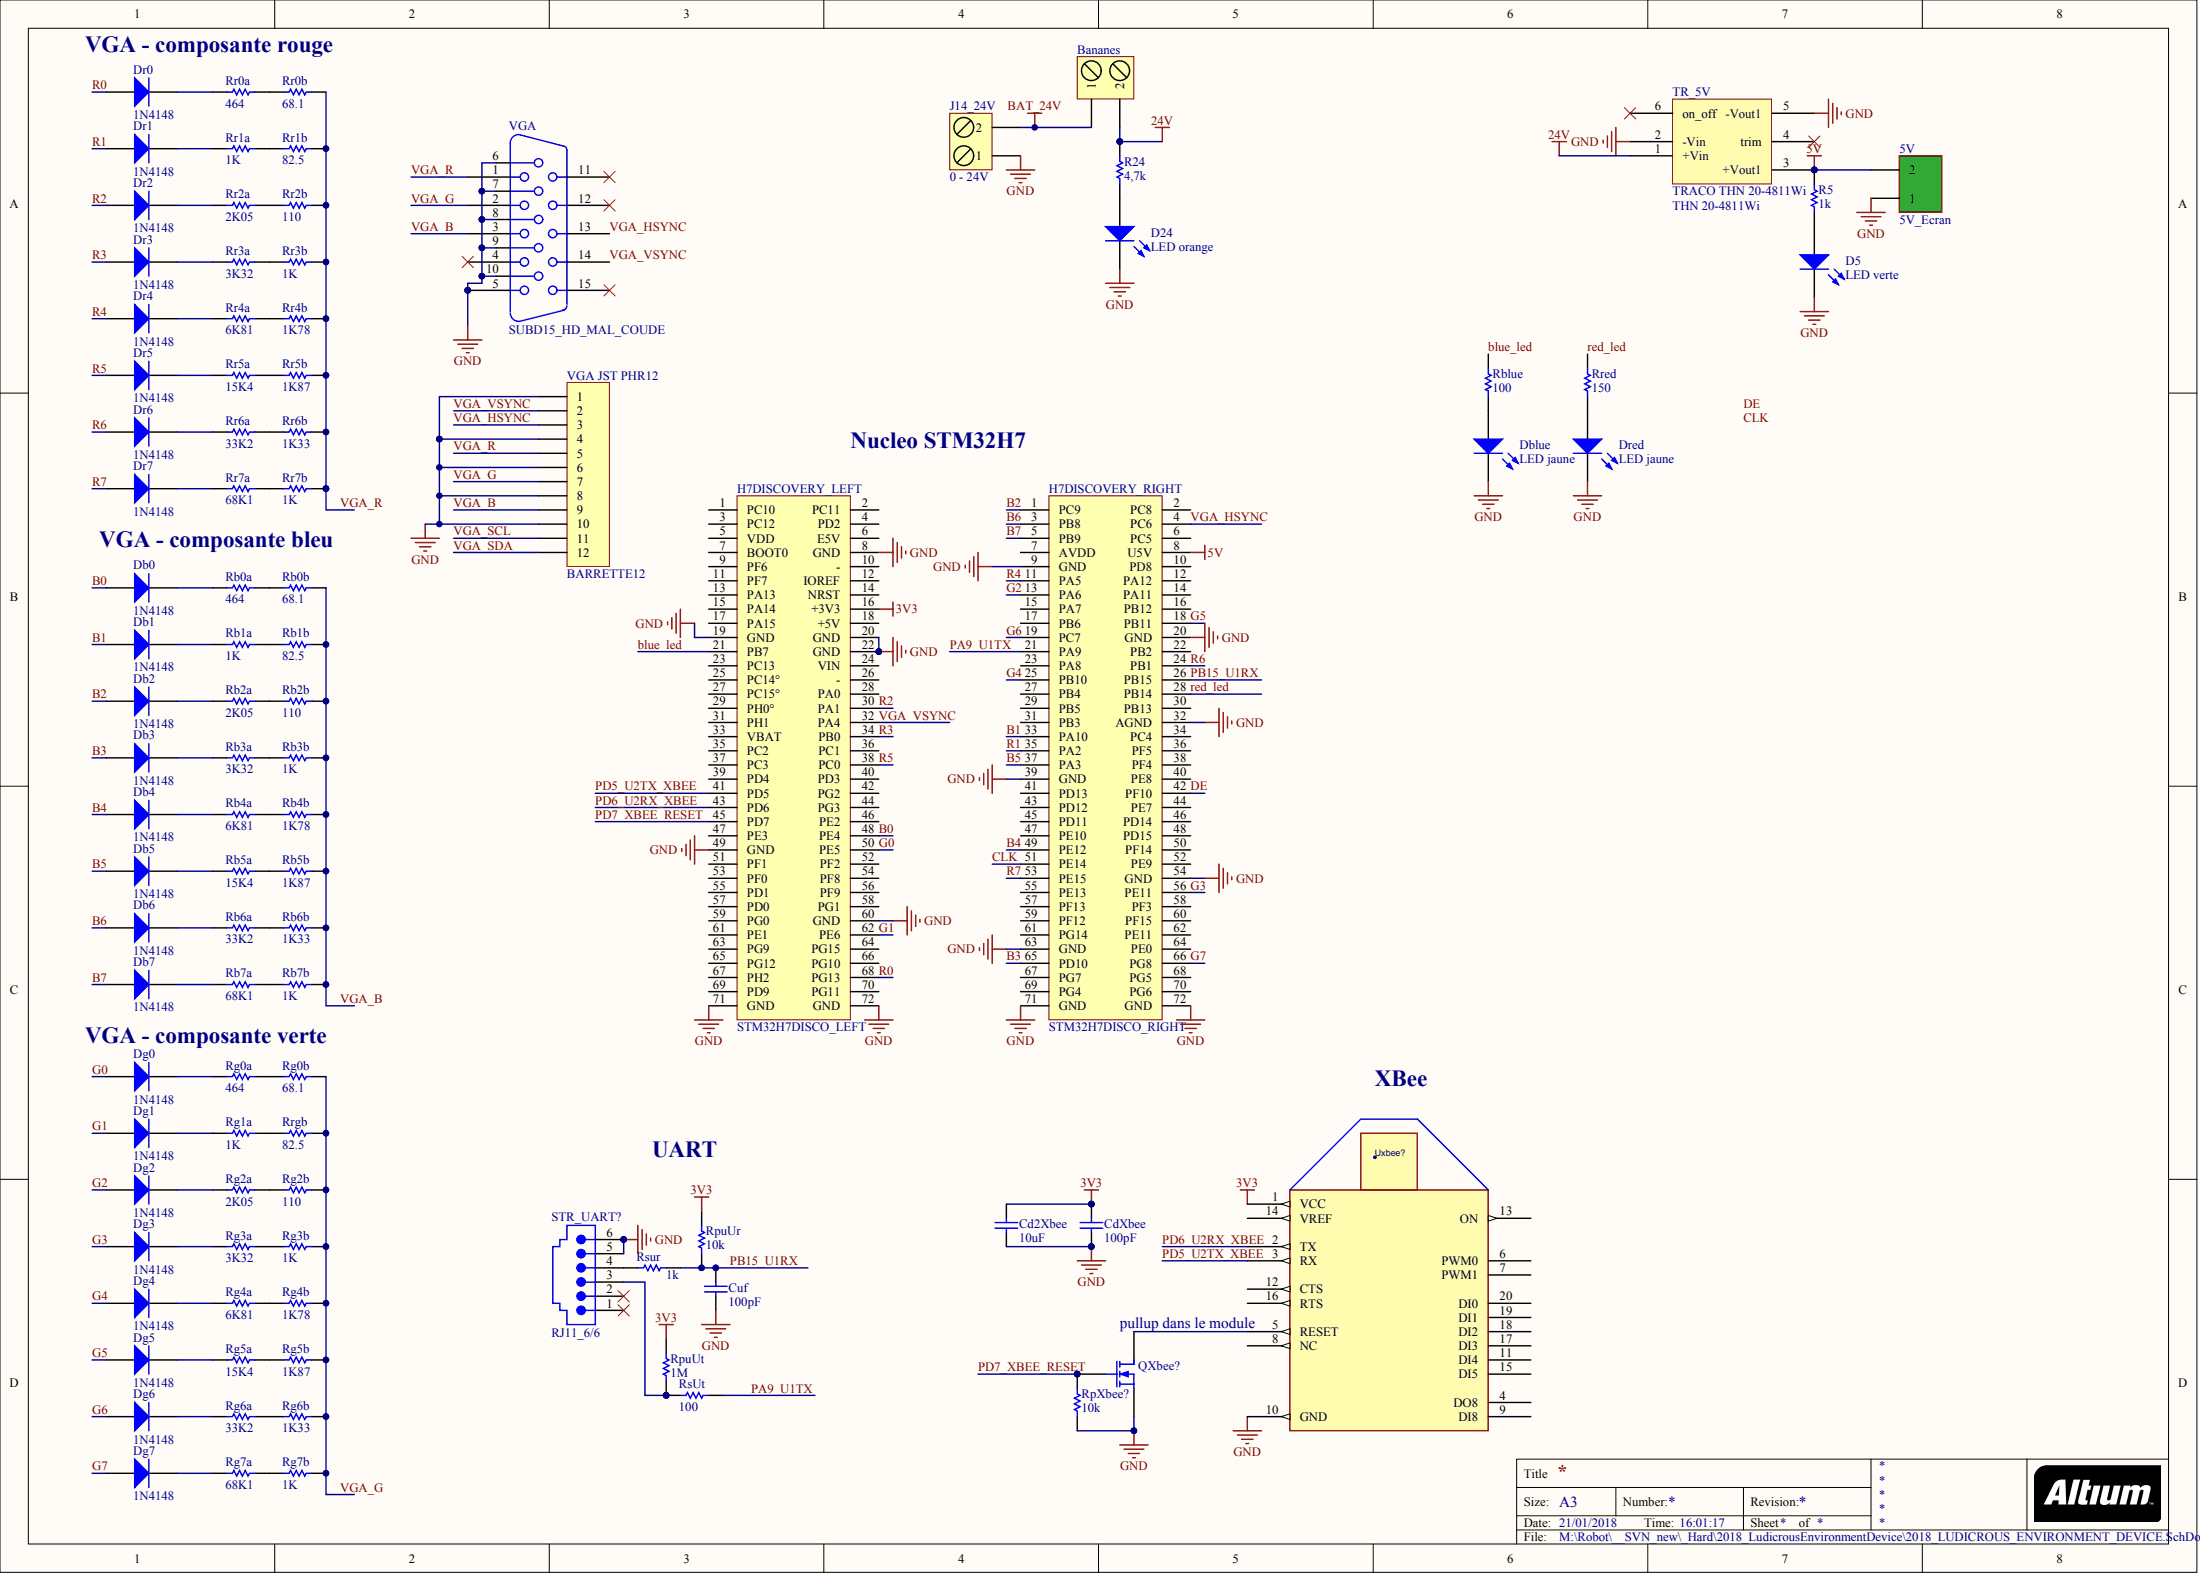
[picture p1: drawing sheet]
# Altium project 2018_LUDICROUS_ENVIRONMENT_DEVICE.PRJPCB
1 sheet, 99 parts. Net scope: global (net labels, ports and power ports of the same name join across sheets).
Board file: 2018_LUDICROUS_ENVIRONMENT_DEVICE.PCBDOC

## Sheet 2018_LUDICROUS_ENVIRONMENT_DEVICE.SchDoc
size A3

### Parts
5V  5V_Ecran  [BORNIER_2V_3.5MM]
Bananes  0 - 24V  [BORNIER2_FEM_COUDE]  (value not drawn)
Cd2Xbee  10uF  [C1206_N]
CdXbee  100pF  [C0805_N]
Cuf  100pF  [C0805_N]
D5  LED verte  [LED_0805]
D24  LED orange  [LED_0805]
Db0  1N4148  [SOD323]
Db1  1N4148  [SOD323]
Db2  1N4148  [SOD323]
Db3  1N4148  [SOD323]
Db4  1N4148  [SOD323]
Db5  1N4148  [SOD323]
Db6  1N4148  [SOD323]
Db7  1N4148  [SOD323]
Dblue  LED jaune  [LED_0805]
Dg0  1N4148  [SOD323]
Dg1  1N4148  [SOD323]
Dg2  1N4148  [SOD323]
Dg3  1N4148  [SOD323]
Dg4  1N4148  [SOD323]
Dg5  1N4148  [SOD323]
Dg6  1N4148  [SOD323]
Dg7  1N4148  [SOD323]
Dr0  1N4148  [SOD323]
Dr1  1N4148  [SOD323]
Dr2  1N4148  [SOD323]
Dr3  1N4148  [SOD323]
Dr4  1N4148  [SOD323]
Dr5  1N4148  [SOD323]
Dr6  1N4148  [SOD323]
Dr7  1N4148  [SOD323]
Dred  LED jaune  [LED_0805]
H7DISCOVERY_LEFT  STM32H7DISCO_LEFT  [HDR2X36]
H7DISCOVERY_RIGHT  STM32H7DISCO_RIGHT  [HDR2X36]
J14_24V  0 - 24V  [BORNIER2_FEM_COUDE]
QXbee?  Transistor MOSFET-N  [SOT23-3N]  (value not drawn)
R5  1k  [R1206_N]
R24  4,7k  [R1206_N]
Rb0a  464  [R0805_N]
Rb0b  68.1  [R0805_N]
Rb1a  1K  [R0805_N]
Rb1b  82.5  [R0805_N]
Rb2a  2K05  [R0805_N]
Rb2b  110  [R0805_N]
Rb3a  3K32  [R0805_N]
Rb3b  1K  [R0805_N]
Rb4a  6K81  [R0805_N]
Rb4b  1K78  [R0805_N]
Rb5a  15K4  [R0805_N]
Rb5b  1K87  [R0805_N]
Rb6a  33K2  [R0805_N]
Rb6b  1K33  [R0805_N]
Rb7a  68K1  [R0805_N]
Rb7b  1K  [R0805_N]
Rblue  100  [R1206_N]
Rg0a  464  [R0805_N]
Rg0b  68.1  [R0805_N]
Rg1a  1K  [R0805_N]
Rg2a  2K05  [R0805_N]
Rg2b  110  [R0805_N]
Rg3a  3K32  [R0805_N]
Rg3b  1K  [R0805_N]
Rg4a  6K81  [R0805_N]
Rg4b  1K78  [R0805_N]
Rg5a  15K4  [R0805_N]
Rg5b  1K87  [R0805_N]
Rg6a  33K2  [R0805_N]
Rg6b  1K33  [R0805_N]
Rg7a  68K1  [R0805_N]
Rg7b  1K  [R0805_N]
RpuUr  10k  [R1206_N]
RpuUt  1M  [R1206_N]
RpXbee?  10k  [R1206_N]
Rr0a  464  [R0805_N]
Rr0b  68.1  [R0805_N]
Rr1a  1K  [R0805_N]
Rr1b  82.5  [R0805_N]
Rr2a  2K05  [R0805_N]
Rr2b  110  [R0805_N]
Rr3a  3K32  [R0805_N]
Rr3b  1K  [R0805_N]
Rr4a  6K81  [R0805_N]
Rr4b  1K78  [R0805_N]
Rr5a  15K4  [R0805_N]
Rr5b  1K87  [R0805_N]
Rr6a  33K2  [R0805_N]
Rr6b  1K33  [R0805_N]
Rr7a  68K1  [R0805_N]
Rr7b  1K  [R0805_N]
Rred  150  [R1206_N]
Rrgb  82.5  [R0805_N]
Rsur  1k  [R1206_N]
RsUt  100  [R1206_N]
STR_UART?  RJ11_6/6  [RJ11_6/6 - Wurth Half Shielded Tab Down WR-MJ]
TR_5V  TRACO THN 20-4811Wi  Ref: THN 20-4811Wi  [TRACO_THN20]
Uxbee?  XBee  [MODULE_XBEE]  (value not drawn)
VGA  SUBD15_HD_MAL_COUDE  [SUBD15_MAL_COUDE_HD]
VGA_JST_PHR12  BARRETTE12  [JST PHR12]

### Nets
3V3: Cd2Xbee.2 CdXbee.2 H7DISCOVERY_LEFT.16(+3V3) RpuUr.2 RpuUt.2 Uxbee?.1(VCC)
5V: 5V.2 H7DISCOVERY_RIGHT.8(U5V) R5.2 TR_5V.3(+Vout1)
24V: Bananes.2 R24.2 TR_5V.1(+Vin)
BAT_24V: Bananes.1 J14_24V.2
GND: 5V.1 Cd2Xbee.1 CdXbee.1 Cuf.1 D5.2(K) D24.2(K) Dblue.2(K) Dred.2(K) H7DISCOVERY_LEFT.8(GND) H7DISCOVERY_LEFT.19(GND) H7DISCOVERY_LEFT.20(GND) H7DISCOVERY_LEFT.22(GND) H7DISCOVERY_LEFT.49(GND) H7DISCOVERY_LEFT.60(GND) H7DISCOVERY_LEFT.71(GND) H7DISCOVERY_LEFT.72(GND) H7DISCOVERY_RIGHT.9(GND) H7DISCOVERY_RIGHT.20(GND) H7DISCOVERY_RIGHT.32(AGND) H7DISCOVERY_RIGHT.39(GND) H7DISCOVERY_RIGHT.54(GND) H7DISCOVERY_RIGHT.63(GND) H7DISCOVERY_RIGHT.71(GND) H7DISCOVERY_RIGHT.72(GND) J14_24V.1 QXbee?.2(S) RpXbee?.2 STR_UART?.5 STR_UART?.6 TR_5V.2(-Vin) TR_5V.5(-Vout1) Uxbee?.10(GND) VGA.5 VGA.6 VGA.7 VGA.8 VGA.9 VGA.10 VGA_JST_PHR12.1 VGA_JST_PHR12.4 VGA_JST_PHR12.6 VGA_JST_PHR12.8 VGA_JST_PHR12.10
B0: Db0.1(A) H7DISCOVERY_LEFT.48(PE4)
B1: Db1.1(A) H7DISCOVERY_RIGHT.33(PA10)
B2: Db2.1(A) H7DISCOVERY_RIGHT.1(PC9)
B3: Db3.1(A) H7DISCOVERY_RIGHT.65(PD10)
B4: Db4.1(A) H7DISCOVERY_RIGHT.49(PE12)
B5: Db5.1(A) H7DISCOVERY_RIGHT.37(PA3)
B6: Db6.1(A) H7DISCOVERY_RIGHT.3(PB8)
B7: Db7.1(A) H7DISCOVERY_RIGHT.5(PB9)
blue_led: H7DISCOVERY_LEFT.21(PB7) Rblue.2
CLK: H7DISCOVERY_RIGHT.51(PE14)
DE: H7DISCOVERY_RIGHT.42(PF10)
G0: Dg0.1(A) H7DISCOVERY_LEFT.50(PE5)
G1: Dg1.1(A) H7DISCOVERY_LEFT.62(PE6)
G2: Dg2.1(A) H7DISCOVERY_RIGHT.13(PA6)
G3: Dg3.1(A) H7DISCOVERY_RIGHT.56(PE11)
G4: Dg4.1(A) H7DISCOVERY_RIGHT.25(PB10)
G5: Dg5.1(A) H7DISCOVERY_RIGHT.18(PB11)
G6: Dg6.1(A) H7DISCOVERY_RIGHT.19(PC7)
G7: Dg7.1(A) H7DISCOVERY_RIGHT.66(PG8)
PA9_U1TX: H7DISCOVERY_RIGHT.21(PA9) RsUt.2
PB15_U1RX: Cuf.2 H7DISCOVERY_RIGHT.26(PB15) RpuUr.1 Rsur.1
PD5_U2TX_XBEE: H7DISCOVERY_LEFT.41(PD5) Uxbee?.3(RX)
PD6_U2RX_XBEE: H7DISCOVERY_LEFT.43(PD6) Uxbee?.2(TX)
PD7_XBEE_RESET: H7DISCOVERY_LEFT.45(PD7) QXbee?.1(G) RpXbee?.1
R0: Dr0.1(A) H7DISCOVERY_LEFT.68(PG13)
R1: Dr1.1(A) H7DISCOVERY_RIGHT.35(PA2)
R2: Dr2.1(A) H7DISCOVERY_LEFT.30(PA1)
R3: Dr3.1(A) H7DISCOVERY_LEFT.34(PB0)
R4: Dr4.1(A) H7DISCOVERY_RIGHT.11(PA5)
R5: Dr5.1(A) H7DISCOVERY_LEFT.38(PC0)
R6: Dr6.1(A) H7DISCOVERY_RIGHT.24(PB1)
R7: Dr7.1(A) H7DISCOVERY_RIGHT.53(PE15)
red_led: H7DISCOVERY_RIGHT.28(PB14) Rred.2
VGA_B: Rb0b.2 Rb1b.2 Rb2b.2 Rb3b.2 Rb4b.2 Rb5b.2 Rb6b.2 Rb7b.2 VGA.3 VGA_JST_PHR12.9
VGA_G: Rg0b.2 Rg2b.2 Rg3b.2 Rg4b.2 Rg5b.2 Rg6b.2 Rg7b.2 Rrgb.2 VGA.2 VGA_JST_PHR12.7
VGA_HSYNC: H7DISCOVERY_RIGHT.4(PC6) VGA.13 VGA_JST_PHR12.3
VGA_R: Rr0b.2 Rr1b.2 Rr2b.2 Rr3b.2 Rr4b.2 Rr5b.2 Rr6b.2 Rr7b.2 VGA.1 VGA_JST_PHR12.5
VGA_SCL: VGA_JST_PHR12.11
VGA_SDA: VGA_JST_PHR12.12
VGA_VSYNC: H7DISCOVERY_LEFT.32(PA4) VGA.14 VGA_JST_PHR12.2
NetD5_1: D5.1(A) R5.1
NetD24_1: D24.1(A) R24.1
NetDb0_2: Db0.2(K) Rb0a.1
NetDb1_2: Db1.2(K) Rb1a.1
NetDb2_2: Db2.2(K) Rb2a.1
NetDb3_2: Db3.2(K) Rb3a.1
NetDb4_2: Db4.2(K) Rb4a.1
NetDb5_2: Db5.2(K) Rb5a.1
NetDb6_2: Db6.2(K) Rb6a.1
NetDb7_2: Db7.2(K) Rb7a.1
NetDblue_1: Dblue.1(A) Rblue.1
NetDg0_2: Dg0.2(K) Rg0a.1
NetDg1_2: Dg1.2(K) Rg1a.1
NetDg2_2: Dg2.2(K) Rg2a.1
NetDg3_2: Dg3.2(K) Rg3a.1
NetDg4_2: Dg4.2(K) Rg4a.1
NetDg5_2: Dg5.2(K) Rg5a.1
NetDg6_2: Dg6.2(K) Rg6a.1
NetDg7_2: Dg7.2(K) Rg7a.1
NetDr0_2: Dr0.2(K) Rr0a.1
NetDr1_2: Dr1.2(K) Rr1a.1
NetDr2_2: Dr2.2(K) Rr2a.1
NetDr3_2: Dr3.2(K) Rr3a.1
NetDr4_2: Dr4.2(K) Rr4a.1
NetDr5_2: Dr5.2(K) Rr5a.1
NetDr6_2: Dr6.2(K) Rr6a.1
NetDr7_2: Dr7.2(K) Rr7a.1
NetDred_1: Dred.1(A) Rred.1
NetQXbee?_3: QXbee?.3(D) Uxbee?.5(RESET)
NetRb0a_2: Rb0a.2 Rb0b.1
NetRb1a_2: Rb1a.2 Rb1b.1
NetRb2a_2: Rb2a.2 Rb2b.1
NetRb3a_2: Rb3a.2 Rb3b.1
NetRb4a_2: Rb4a.2 Rb4b.1
NetRb5a_2: Rb5a.2 Rb5b.1
NetRb6a_2: Rb6a.2 Rb6b.1
NetRb7a_2: Rb7a.2 Rb7b.1
NetRg0a_2: Rg0a.2 Rg0b.1
NetRg1a_2: Rg1a.2 Rrgb.1
NetRg2a_2: Rg2a.2 Rg2b.1
NetRg3a_2: Rg3a.2 Rg3b.1
NetRg4a_2: Rg4a.2 Rg4b.1
NetRg5a_2: Rg5a.2 Rg5b.1
NetRg6a_2: Rg6a.2 Rg6b.1
NetRg7a_2: Rg7a.2 Rg7b.1
NetRpuUt_1: RpuUt.1 RsUt.1 STR_UART?.3
NetRr0a_2: Rr0a.2 Rr0b.1
NetRr1a_2: Rr1a.2 Rr1b.1
NetRr2a_2: Rr2a.2 Rr2b.1
NetRr3a_2: Rr3a.2 Rr3b.1
NetRr4a_2: Rr4a.2 Rr4b.1
NetRr5a_2: Rr5a.2 Rr5b.1
NetRr6a_2: Rr6a.2 Rr6b.1
NetRr7a_2: Rr7a.2 Rr7b.1
NetRsur_2: Rsur.2 STR_UART?.4

Not connected (* = marked no-connect by the designer): H7DISCOVERY_LEFT 1(PC10) 2(PC11) 3(PC12) 4(PD2) 5(VDD) 6(E5V) 7(BOOT0) 9(PF6) 10(-) 11(PF7) 12(IOREF) 13(PA13) 14(NRST) 15(PA14) 17(PA15) 18(+5V) 23(PC13) 24(VIN) 25(PC14°) 26(-) 27(PC15°) 28(PA0) 29(PH0°) 31(PH1) 33(VBAT) 35(PC2) 36(PC1) 37(PC3) 39(PD4) 40(PD3) 42(PG2) 44(PG3) 46(PE2) 47(PE3) 51(PF1) 52(PF2) 53(PF0) 54(PF8) 55(PD1) 56(PF9) 57(PD0) 58(PG1) 59(PG0) 61(PE1) 63(PG9) 64(PG15) 65(PG12) 66(PG10) 67(PH2) 69(PD9) 70(PG11); H7DISCOVERY_RIGHT 2(PC8) 6(PC5) 7(AVDD) 10(PD8) 12(PA12) 14(PA11) 15(PA7) 16(PB12) 17(PB6) 22(PB2) 23(PA8) 27(PB4) 29(PB5) 30(PB13) 31(PB3) 34(PC4) 36(PF5) 38(PF4) 40(PE8) 41(PD13) 43(PD12) 44(PE7) 45(PD11) 46(PD14) 47(PE10) 48(PD15) 50(PF14) 52(PE9) 55(PE13) 57(PF13) 58(PF3) 59(PF12) 60(PF15) 61(PG14) 62(PE11) 64(PE0) 67(PG7) 68(PG5) 69(PG4) 70(PG6); STR_UART? 1* 2*; TR_5V 4(trim)* 6(on_off)*; Uxbee? 4(DO8) 6(PWM0) 7(PWM1) 8(NC) 9(DI8) 11(DI4) 12(CTS) 13(ON) 14(VREF) 15(DI5) 16(RTS) 17(DI3) 18(DI2) 19(DI1) 20(DI0); VGA 4* 11* 12* 15*

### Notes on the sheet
- VGA - composante rouge
- Nucleo STM32H7
- VGA - composante bleu
- VGA - composante verte
- XBee
- UART
- (near Uxbee?) pullup dans le module
- Labels drawn without touching a wire or pin: CLK, DE
